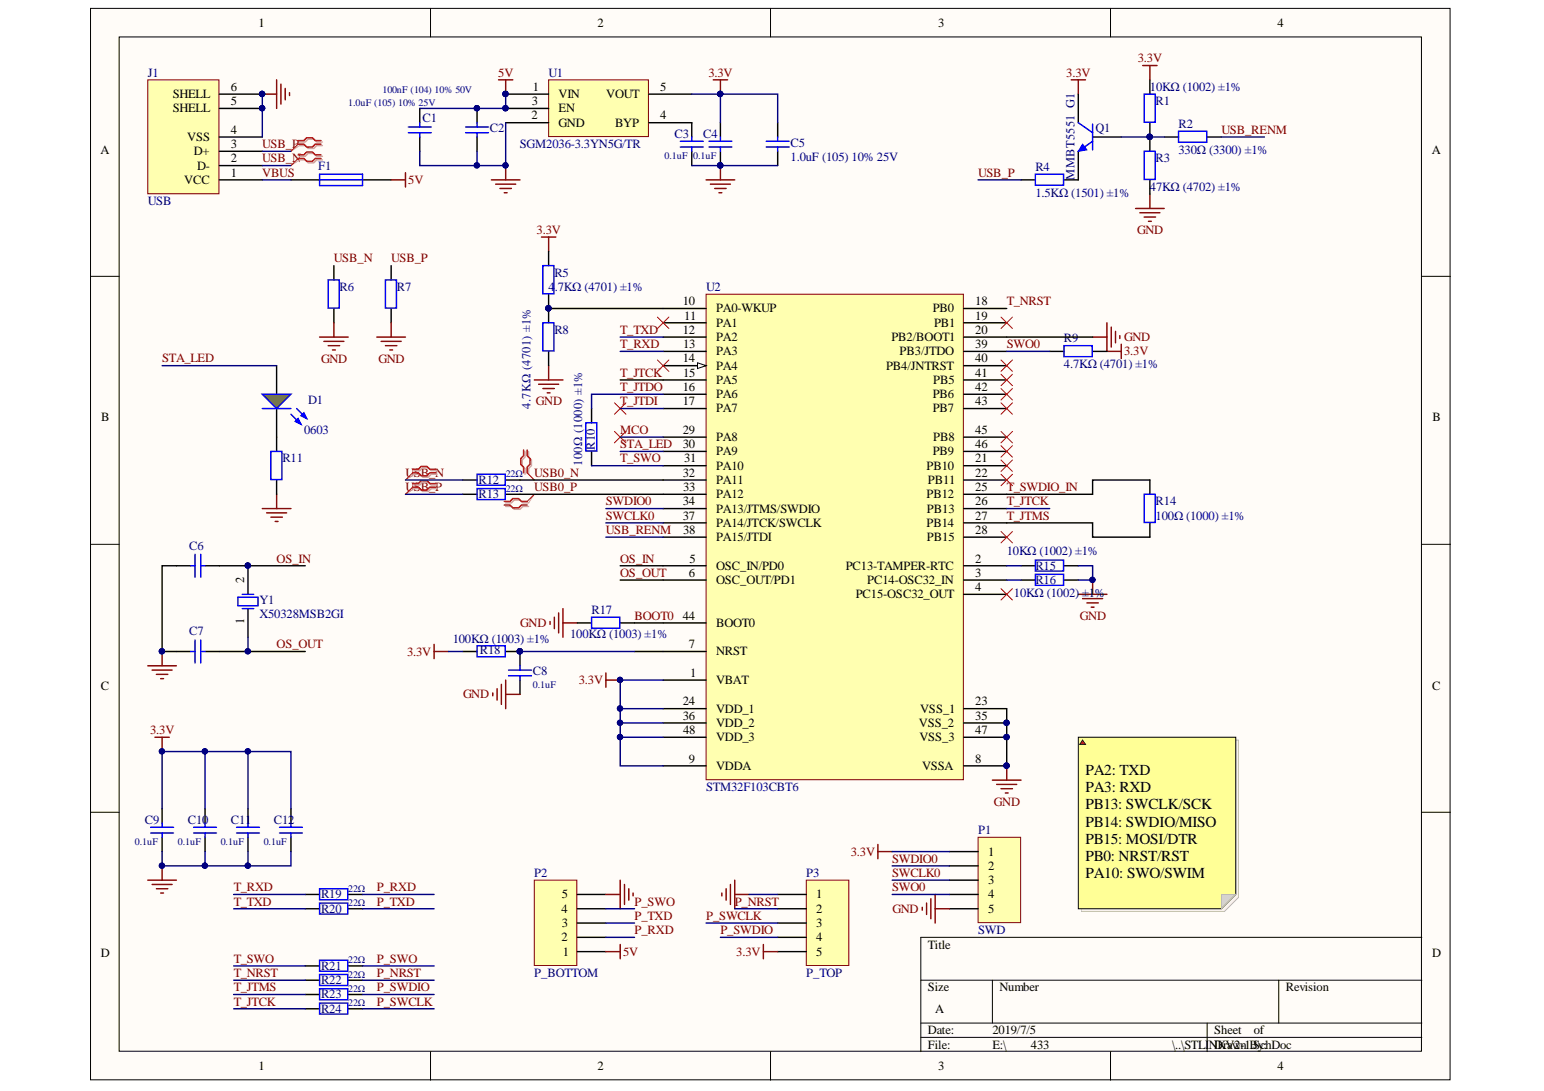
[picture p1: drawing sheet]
# Altium project STLINKV2-1.PrjPcb
1 sheet, 46 parts. Net scope: global (net labels, ports and power ports of the same name join across sheets).
Board file: STLINKV2-1.PcbDoc

## Sheet STLINKV2-1.SchDoc
size A

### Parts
C1  1.0uF (105) 10% 25V  [0402_C]
C2  100nF (104) 10% 50V  [0603_C]
C3  VAL: 0.1uF  [0402_C]  (hidden comment: 100nF (104) 10% 16V)
C4  VAL: 0.1uF  [0402_C]  (hidden comment: 100nF (104) 10% 16V)
C5  1.0uF (105) 10% 25V  [0402_C]
C6  20pF (200) 5% 50V  [0402_C]  (value not drawn)
C7  20pF (200) 5% 50V  [0402_C]  (value not drawn)
C8  VAL: 0.1uF  [0402_C]  (hidden comment: 100nF (104) 10% 16V)
C9  VAL: 0.1uF  [0402_C]  (hidden comment: 100nF (104) 10% 16V)
C10  VAL: 0.1uF  [0402_C]  (hidden comment: 100nF (104) 10% 16V)
C11  VAL: 0.1uF  [0402_C]  (hidden comment: 100nF (104) 10% 16V)
C12  VAL: 0.1uF  [0402_C]  (hidden comment: 100nF (104) 10% 16V)
D1  绿灯 0603  [0603_LED_S1]
F1  Fuse1  [0805-1]  (value not drawn)
J1  USB  [USB-B]
P1  SWD  [SIP5-1.27]
P2  P_BOTTOM  [HEADER 5]
P3  P_TOP  [HEADER 5]
Q1  MMBT5551  G1  [SOT-23(SOT-23-3)]
R1  10KΩ (1002) ±1%  [0402_R]
R2  330Ω (3300) ±1%  [0402_R]
R3  47KΩ (4702) ±1%  [0402_R]
R4  1.5KΩ (1501) ±1%  [0402_R]
R5  4.7KΩ (4701) ±1%  [0402_R]
R6  1MΩ (1004) ±1%  [0402_R]  (value not drawn)  (no BOM)
R7  1MΩ (1004) ±1%  [0402_R]  (value not drawn)  (no BOM)
R8  4.7KΩ (4701) ±1%  [0402_R]
R9  4.7KΩ (4701) ±1%  [0402_R]
R10  100Ω (1000) ±1%  [0402_R]
R11  2.2KΩ (2201) ±1%  [0402_R]  (value not drawn)
R12  VAL: 22Ω  [0402_R]  (hidden comment: 22Ω (22R0) ±1%)
R13  VAL: 22Ω  [0402_R]  (hidden comment: 22Ω (22R0) ±1%)
R14  100Ω (1000) ±1%  [0402_R]
R15  10KΩ (1002) ±1%  [0402_R]
R16  10KΩ (1002) ±1%  [0402_R]
R17  100KΩ (1003) ±1%  [0402_R]
R18  100KΩ (1003) ±1%  [0402_R]
R19  VAL: 22Ω  [0402_R]  (hidden comment: 22Ω (22R0) ±1%)
R20  VAL: 22Ω  [0402_R]  (hidden comment: 22Ω (22R0) ±1%)
R21  VAL: 22Ω  [0402_R]  (hidden comment: 22Ω (22R0) ±1%)
R22  VAL: 22Ω  [0402_R]  (hidden comment: 22Ω (22R0) ±1%)
R23  VAL: 22Ω  [0402_R]  (hidden comment: 22Ω (22R0) ±1%)
R24  VAL: 22Ω  [0402_R]  (hidden comment: 22Ω (22R0) ±1%)
U1  SGM2036-3.3YN5G/TR  [SOT23-5]
U2  STM32F103CBT6  [LQFP-48_7x7x05P]
Y1  X50328MSB2GI  [SMD-5032_2P]

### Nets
3.3V: C4.2 C5.2 C9.2 C10.2 C11.2 C12.2 P1.1 P3.5 Q1.3(C) R1.2 R5.2 R9.2 R18.1 U1.5(VOUT) U2.1(VBAT) U2.9(VDDA) U2.24(VDD_1) U2.36(VDD_2) U2.48(VDD_3)
5V: C1.2 C2.2 F1.1 P2.1 U1.1(VIN) U1.3(EN)
GND: C1.1 C2.1 C3.1 C4.1 C5.1 C6.1 C7.1 C8.2 C9.1 C10.1 C11.1 C12.1 J1.4(VSS) J1.5(SHELL) J1.6(SHELL) P1.5 P2.5 P3.1 R3.1 R6.1 R7.1 R8.1 R11.1 R15.2 R16.2 R17.1 U1.2(GND) U2.8(VSSA) U2.20(PB2/BOOT1) U2.23(VSS_1) U2.35(VSS_2) U2.47(VSS_3)
BOOT0: R17.2 U2.44(BOOT0)
MCO: U2.29(PA8)
OS_IN: C6.2 U2.5(OSC_IN/PD0) Y1.2(OSC2)
OS_OUT: C7.2 U2.6(OSC_OUT/PD1) Y1.1(OSC1)
P_NRST: P3.2 R22.2
P_RXD: P2.2 R19.2
P_SWCLK: P3.3 R24.2
P_SWDIO: P3.4 R23.2
P_SWO: P2.4 R21.2
P_TXD: P2.3 R20.2
STA_LED: D1.A U2.30(PA9)
SWCLK0: P1.3 U2.37(PA14/JTCK/SWCLK)
SWDIO0: P1.2 U2.34(PA13/JTMS/SWDIO)
SWO0: P1.4 R9.1 U2.39(PB3/JTDO)
T_JTCK: R24.1 U2.15(PA5) U2.26(PB13)
T_JTDI: U2.17(PA7)
T_JTDO: R10.1 U2.16(PA6)
T_JTMS: R14.1 R23.1 U2.27(PB14)
T_NRST: R22.1 U2.18(PB0)
T_RXD: R19.1 U2.13(PA3)
T_SWDIO_IN: R14.2 U2.25(PB12)
T_SWO: R10.2 R21.1 U2.31(PA10)
T_TXD: R20.1 U2.12(PA2)
USB0_N: R12.2 U2.32(PA11)
USB0_P: R13.2 U2.33(PA12)
USB_N: J1.2(D-) R6.2 R12.1
USB_P: J1.3(D+) R4.1 R7.2 R13.1
USB_RENM: R2.2 U2.38(PA15/JTDI)
VBUS: F1.2 J1.1(VCC)
NetC3_2: C3.2 U1.4(BYP)
NetC8_1: C8.1 R18.2 U2.7(NRST)
NetD1_K: D1.K R11.2
NetQ1_1: Q1.1(B) R1.1 R2.1 R3.2
NetQ1_2: Q1.2(E) R4.2
NetR5_1: R5.1 R8.2 U2.10(PA0-WKUP)
NetR15_1: R15.1 U2.2(PC13-TAMPER-RTC)
NetR16_1: R16.1 U2.3(PC14-OSC32_IN)

Not connected (* = marked no-connect by the designer): U2 4(PC15-OSC32_OUT)* 11(PA1)* 14(PA4)* 19(PB1)* 21(PB10)* 22(PB11)* 28(PB15)* 40(PB4/JNTRST)* 41(PB5)* 42(PB6)* 43(PB7)* 45(PB8)* 46(PB9)*

### Layout directives
differential pair: USB0_N, USB0_P, USB_N, USB_P

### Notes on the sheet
- 端口说明：
  PA2: TXD
  PA3: RXD
  PB13: SWCLK/SCK
  PB14: SWDIO/MISO
  PB15: MOSI/DTR
  PB0: NRST/RST
  PA10: SWO/SWIM
